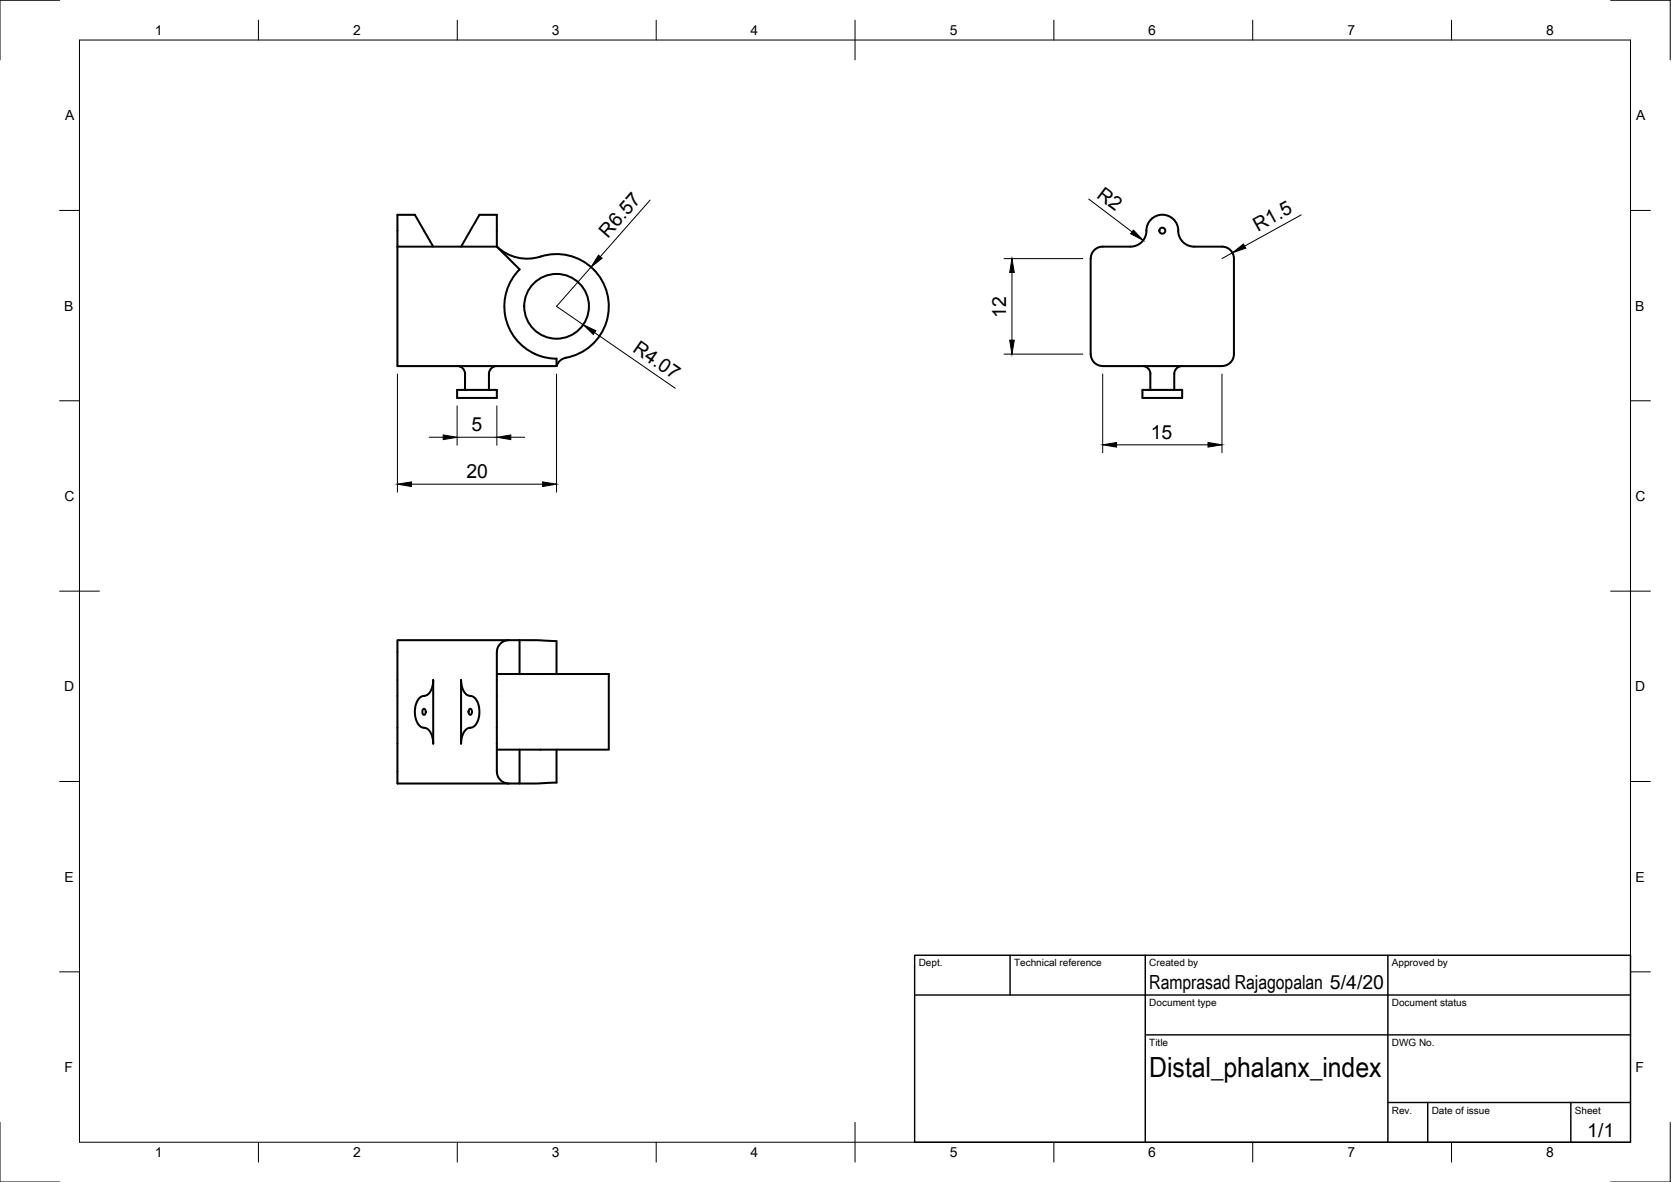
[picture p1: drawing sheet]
<svg xmlns="http://www.w3.org/2000/svg" width="420mm" height="297mm" viewBox="0 0 420 297" stroke-linecap="round" stroke-linejoin="round" font-family="sans-serif">
<!-- layer: Visible -->
<g fill="none" stroke="#000" stroke-width=".51">
<path d="M99.9 62v-8h4.4l4.6 8M99.9 62v30h40v-1.9a13.7 13.7 0 0 1-5.3-1.1M99.9 62h25M115.9 62l4.6-8h4.4v8M124.9 62l5.7 5.7M125 62a11.4 11.4 0 0 0 12.1 2.2 13.1 13.1 0 0 1 15.7 10.2 13.1 13.1 0 0 1-10.5 15.5M130.7 67.7a13.1 13.1 0 0 0 3.9 21.3M277.2 62h7.1a4.2 4.2 0 0 0 4-4.8 4.1 4.1 0 0 1 4.8-3.1 4.1 4.1 0 0 1 3.2 4.7 4 4 0 0 0 4 3.2M277.3 62a3 3 0 0 0-3.1 3l.1 24a2.99 2.99 0 0 0 3 3M300.2 62h7.1a2.99 2.99 0 0 1 3 3v24a2.99 2.99 0 0 1-3 3M114.9 98h10v2h-10zM114.9 92a2 2 0 0 1 2 2v4"/>
<path d="M124.9 92a2 2 0 0 0-2 2v4M142.3 89.9a3 3 0 0 0-2.3 2.1M277.2 92h30.1M287.3 98h9.9v2h-9.9zM287.3 92a2 2 0 0 1 2 2M289.2 94v4M297.3 92a2 2 0 0 0-2 2v4M106.4 178.2a.72 .72 0 0 1 .7 .5 .72 .72 0 0 1-.3 .9 .75 .75 0 0 1-.7-.6 .75 .75 0 0 1 .3-.8zM108.9 170.9v16a3.9 3.9 0 0 0-2-4 2.65 2.65 0 0 1-2.4-2.5 5.1 5.1 0 0 1 1.5-5.4 2.94 2.94 0 0 0 2.9-3.1zM115.9 170.9a4 4 0 0 0 2 3.9 2.61 2.61 0 0 1 2.5 2.6 5.1 5.1 0 0 1-1.6 5.4 2.94 2.94 0 0 0-2.8 3.1l-.1 1zM118 178.3a.5 .5 0 0 1 .6 0 .5 .5 0 0 1 .1 .7 .49 .49 0 0 1-.5 .6 .49 .49 0 0 1-.4-.7zM124.9 169.4h28.2v19h-28.2"/>
<path d="M127.9 160.9h-28v36h28M130.6 169.4v-8.5h-2.7a3 3 0 0 0-3 3v30a3 3 0 0 0 3 3h2.7v-8.5M130.6 160.9l9.3 .2v8.3M139.9 188.4v8.3l-9.3 .2"/>
<circle cx="292.3" cy="58" r=".75"/>
<circle cx="139.9" cy="77" r="8.1"/>
</g>
<!-- layer: Border -->
<g fill="none" stroke="#000" stroke-width=".25">
<path d="M15 .1h-15v15M20 10.1h390v276.9h-390zM65 5.1v5M115 5.1v5M165 5.1v5M215 5.1v10M265 5.1v5M315 5.1v5M365 5.1v5M405 .1h15v15M15 52.9h5M410 52.9h5"/>
<path d="M15 100.7h5M410 100.7h5M15 148.6h10M405 148.6h10M15 196.4h5M410 196.4h5M15 244.2h5M410 244.2h5M0 282.1v14.9h15M65 287v5M115 287v5M165 287v5"/>
<path d="M215 282.1v9.9M265 287v5M315 287v5M365 287v5M420 282.1v14.9h-15"/>
</g>
<!-- layer: TitleBlock -->
<path d="M230 240.1h180v46.9h-180zM230 250h180M254 240.1v9.9M288 240.1v46.9M349 240.1v46.9M288 260.1h122M349 277.1h61M359 277.1v9.9M395 277.1v9.9" fill="none" stroke="#000" stroke-width=".36"/>
<!-- layer: Dimensions -->
<g fill="none" stroke="#000" stroke-width=".25">
<path d="M163.5 50.3l-12.6 14.2M273.7 50l10.9 8.3M327.2 54l-14.3 7.9M148.6 67.1l-8.7 9.9 6.7 4.6M252.5 65h19.7M254.4 68.5v17M309.9 63.5l-2.6 1.5M99.9 94v29.7M139.9 94v29.7M149.5 83.6l20.3 14M252.5 89h19.7M277.3 94v19.8"/>
<path d="M307.3 94v19.8M107.9 109.9h3.5M114.9 102v9.9M114.9 109.9h10M124.9 102v9.9M128.4 109.9h3.5M280.8 111.8h22.9M103.4 121.7h33"/>
</g>
<path d="M285 57.8l2.4 2.6-3.1-1.7zM150.5 64.1l.9 .8-2.8 2.2zM254.4 65l.6 3.5h-1.1zM309.9 63.5l2.8-2.2 .5 1.1zM146.6 81.6l3.2 1.5-.6 1zM253.9 85.5h1.1l-.6 3.5zM111.4 109.3l3.5 .6-3.5 .6zM124.9 109.9l3.5-.6v1.2zM277.3 111.8l3.5-.6v1.2zM303.7 111.2l3.6 .6-3.6 .6zM99.9 121.7l3.5-.6v1.2zM136.4 121.1l3.5 .6-3.5 .6z" fill="#000" stroke="#000" stroke-width=".25"/>
<text font-size="7" x="289" y="270.6">Distal_phalanx_index</text>
<g font-size="4.9">
<text x="275.5" y="49.5" transform="rotate(37 275.5 49.5)">R2</text>
<text x="316.2" y="58.3" transform="rotate(-29 316.2 58.3)">R1.5</text>
<text x="152.8" y="60" transform="rotate(-49 152.8 60)">R6.57</text>
<text x="253" y="79.8" transform="rotate(-90 253 79.8)">12</text>
<text x="158.8" y="88.1" transform="rotate(35 158.8 88.1)">R4.07</text>
<text x="118.6" y="108.3">5</text>
<text x="289.4" y="110.2">15</text>
<text x="117.3" y="120.1">20</text>
<text x="289" y="248.5">Ramprasad Rajagopalan 5/4/20</text>
<text x="399.1" y="285.7">1/1</text>
</g>
<g font-size="3.5">
<text x="39" y="8.8">1</text>
<text x="88.8" y="8.8">2</text>
<text x="138.8" y="8.8">3</text>
<text x="188.7" y="8.8">4</text>
<text x="238.8" y="8.8">5</text>
<text x="288.7" y="8.8">6</text>
<text x="338.8" y="8.8">7</text>
<text x="388.8" y="8.8">8</text>
<text x="16.4" y="30.2">A</text>
<text x="411.4" y="30.2">A</text>
<text x="16.2" y="78">B</text>
<text x="411.2" y="78">B</text>
<text x="16.2" y="125.9">C</text>
<text x="411.2" y="125.9">C</text>
<text x="16.2" y="173.7">D</text>
<text x="411.2" y="173.7">D</text>
<text x="16.2" y="221.6">E</text>
<text x="411.2" y="221.6">E</text>
<text x="16.2" y="269.4">F</text>
<text x="411.2" y="269.4">F</text>
<text x="39" y="290.8">1</text>
<text x="88.8" y="290.8">2</text>
<text x="138.8" y="290.8">3</text>
<text x="188.7" y="290.8">4</text>
<text x="238.8" y="290.8">5</text>
<text x="288.7" y="290.8">6</text>
<text x="338.8" y="290.8">7</text>
<text x="388.8" y="290.8">8</text>
</g>
<g font-size="2.5">
<text x="231" y="242.9">Dept.</text>
<text x="255" y="242.9">Technical reference</text>
<text x="289" y="242.9">Created by</text>
<text x="350" y="242.9">Approved by</text>
<text x="289" y="252.8">Document type</text>
<text x="350" y="252.8">Document status</text>
<text x="289" y="262.9">Title</text>
<text x="350" y="262.9">DWG No.</text>
<text x="350" y="279.9">Rev.</text>
<text x="360" y="279.9">Date of issue</text>
<text x="396" y="279.9">Sheet</text>
</g>
</svg>
